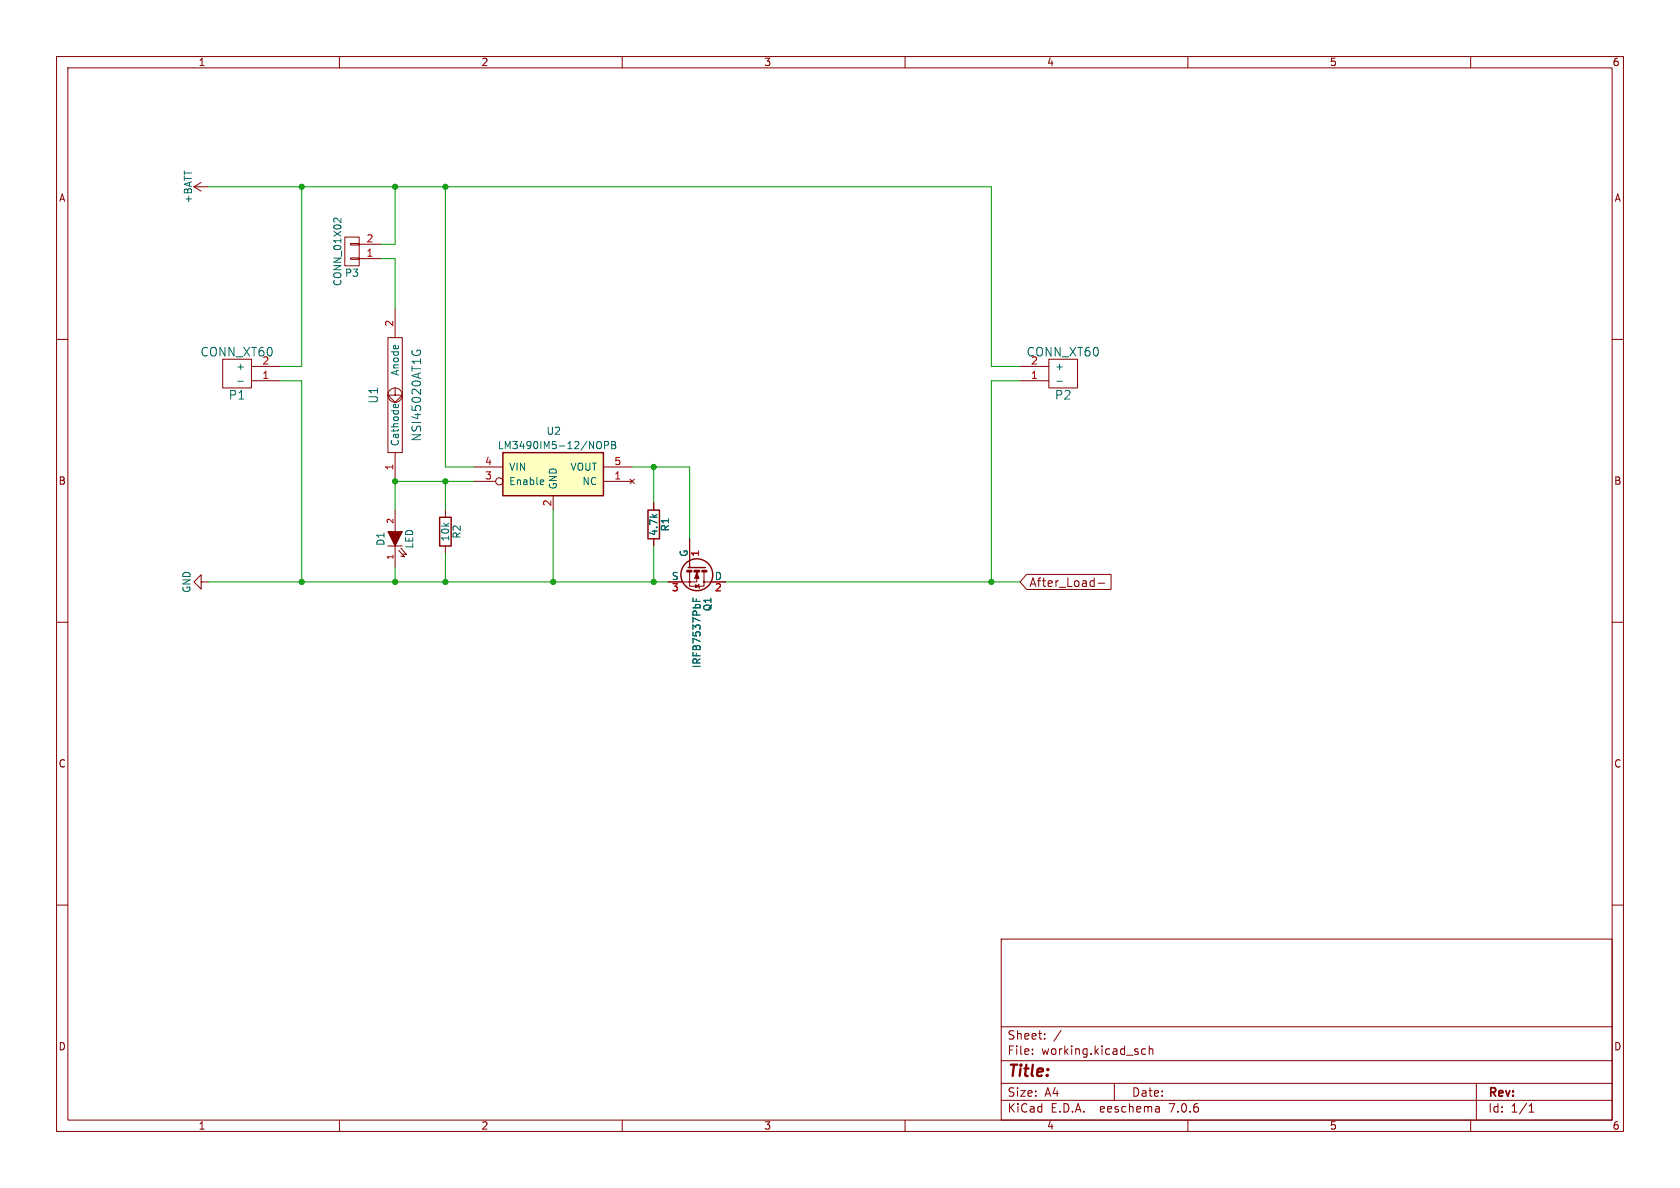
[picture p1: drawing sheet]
(kicad_sch (version 20230121) (generator eeschema)

 (paper "A4")

 (lib_symbols
  (symbol "main-rescue:+BATT" (power) (pin_names (offset 0)) (in_bom yes) (on_board yes)
   (property "Reference" "#PWR" (at 0 -3.81 0) (effects (font (size 1.27 1.27)) hide))
   (property "Value" "+BATT" (at 0 3.556 0) (effects (font (size 1.27 1.27))))
   (property "Footprint" "" (at 0 0 0) (effects (font (size 1.27 1.27))))
   (property "Datasheet" "" (at 0 0 0) (effects (font (size 1.27 1.27))))
   (symbol "+BATT_0_1"
    (polyline (pts (xy -0.762 1.27) (xy 0 2.54)) (stroke (width 0) (type solid)) (fill (type none)))
    (polyline (pts (xy 0 0) (xy 0 2.54)) (stroke (width 0) (type solid)) (fill (type none)))
    (polyline (pts (xy 0 2.54) (xy 0.762 1.27)) (stroke (width 0) (type solid)) (fill (type none))))
   (symbol "+BATT_1_1"
    (pin power_in line (at 0 0 90) (length 0) hide (name "+BATT" (effects (font (size 1.27 1.27)))) (number "1" (effects (font (size 1.27 1.27)))))))
  (symbol "main-rescue:CONN_01X02" (pin_names (offset 1.016) hide) (in_bom yes) (on_board yes)
   (property "Reference" "P" (at 0 3.81 0) (effects (font (size 1.27 1.27))))
   (property "Value" "CONN_01X02" (at 2.54 0 90) (effects (font (size 1.27 1.27))))
   (property "Footprint" "" (at 0 0 0) (effects (font (size 1.27 1.27))))
   (property "Datasheet" "" (at 0 0 0) (effects (font (size 1.27 1.27))))
   (symbol "CONN_01X02_0_1"
    (rectangle (start -1.27 -1.143) (end 0.254 -1.397) (stroke (width 0) (type solid)) (fill (type none)))
    (rectangle (start -1.27 1.397) (end 0.254 1.143) (stroke (width 0) (type solid)) (fill (type none)))
    (rectangle (start -1.27 2.54) (end 1.27 -2.54) (stroke (width 0) (type solid)) (fill (type none))))
   (symbol "CONN_01X02_1_1"
    (pin passive line (at -5.08 1.27 0) (length 3.81) (name "P1" (effects (font (size 1.27 1.27)))) (number "1" (effects (font (size 1.27 1.27)))))
    (pin passive line (at -5.08 -1.27 0) (length 3.81) (name "P2" (effects (font (size 1.27 1.27)))) (number "2" (effects (font (size 1.27 1.27)))))))
  (symbol "main-rescue:CONN_XT60" (pin_names (offset 1.016)) (in_bom yes) (on_board yes)
   (property "Reference" "P" (at 0 3.81 0) (effects (font (size 1.524 1.524))))
   (property "Value" "CONN_XT60" (at 0 -3.81 0) (effects (font (size 1.524 1.524))))
   (property "Footprint" "" (at -2.54 3.81 0) (effects (font (size 1.524 1.524)) hide))
   (property "Datasheet" "" (at -2.54 3.81 0) (effects (font (size 1.524 1.524)) hide))
   (symbol "CONN_XT60_0_1"
    (rectangle (start 2.54 -2.54) (end -2.54 2.54) (stroke (width 0) (type solid)) (fill (type none))))
   (symbol "CONN_XT60_1_1"
    (pin input line (at 7.62 1.27 180) (length 5.08) (name "-" (effects (font (size 1.27 1.27)))) (number "1" (effects (font (size 1.27 1.27)))))
    (pin input line (at 7.62 -1.27 180) (length 5.08) (name "+" (effects (font (size 1.27 1.27)))) (number "2" (effects (font (size 1.27 1.27)))))))
  (symbol "main-rescue:GND" (power) (pin_names (offset 0)) (in_bom yes) (on_board yes)
   (property "Reference" "#PWR" (at 0 -6.35 0) (effects (font (size 1.27 1.27)) hide))
   (property "Value" "GND" (at 0 -3.81 0) (effects (font (size 1.27 1.27))))
   (property "Footprint" "" (at 0 0 0) (effects (font (size 1.27 1.27))))
   (property "Datasheet" "" (at 0 0 0) (effects (font (size 1.27 1.27))))
   (symbol "GND_0_1"
    (polyline (pts (xy 0 0) (xy 0 -1.27) (xy 1.27 -1.27) (xy 0 -2.54) (xy -1.27 -1.27) (xy 0 -1.27)) (stroke (width 0) (type solid)) (fill (type none))))
   (symbol "GND_1_1"
    (pin power_in line (at 0 0 270) (length 0) hide (name "GND" (effects (font (size 1.27 1.27)))) (number "1" (effects (font (size 1.27 1.27)))))))
  (symbol "main-rescue:IRFB7537PbF" (pin_names (offset 0)) (in_bom yes) (on_board yes)
   (property "Reference" "Q" (at 5.08 1.905 0) (effects (font (size 1.27 1.27)) (justify left)))
   (property "Value" "IRFB7537PbF" (at 5.08 0 0) (effects (font (size 1.27 1.27)) (justify left)))
   (property "Footprint" "" (at 5.08 -1.905 0) (effects (font (size 1.27 1.27) italic) (justify left) hide))
   (property "Datasheet" "http://www.infineon.com/dgdl/irfs7537pbf.pdf?fileId=5546d462533600a4015364c3ee2729cb" (at 5.08 -3.81 0) (effects (font (size 1.27 1.27)) (justify left) hide))
   (symbol "IRFB7537PbF_0_1"
    (polyline (pts (xy 0.635 -1.016) (xy 0.635 -1.651)) (stroke (width 0.508) (type solid)) (fill (type none)))
    (polyline (pts (xy 0.635 0.381) (xy 0.635 -0.381)) (stroke (width 0.508) (type solid)) (fill (type none)))
    (polyline (pts (xy 0.635 1.651) (xy 0.635 1.016)) (stroke (width 0.508) (type solid)) (fill (type none)))
    (polyline (pts (xy 3.048 0.381) (xy 2.921 0.254)) (stroke (width 0) (type solid)) (fill (type none)))
    (polyline (pts (xy 3.048 0.381) (xy 3.556 0.381)) (stroke (width 0) (type solid)) (fill (type none)))
    (polyline (pts (xy 3.556 0.381) (xy 3.683 0.508)) (stroke (width 0) (type solid)) (fill (type none)))
    (polyline (pts (xy 0 1.524) (xy 0 -1.524) (xy 0 -1.524)) (stroke (width 0.254) (type solid)) (fill (type none)))
    (polyline (pts (xy 0.762 -1.27) (xy 2.54 -1.27) (xy 2.54 -2.54) (xy 2.54 -2.54)) (stroke (width 0) (type solid)) (fill (type none)))
    (polyline (pts (xy 0.762 1.27) (xy 2.54 1.27) (xy 2.54 2.54) (xy 2.54 2.54)) (stroke (width 0) (type solid)) (fill (type none)))
    (polyline (pts (xy 2.54 1.27) (xy 3.302 1.27) (xy 3.302 -1.27) (xy 2.54 -1.27)) (stroke (width 0) (type solid)) (fill (type none)))
    (polyline (pts (xy 3.302 0.381) (xy 3.048 -0.254) (xy 3.556 -0.254) (xy 3.302 0.381)) (stroke (width 0) (type solid)) (fill (type outline)))
    (polyline (pts (xy 0.762 0) (xy 1.27 0) (xy 2.54 0) (xy 2.54 -1.27) (xy 2.54 -1.27)) (stroke (width 0) (type solid)) (fill (type none)))
    (polyline (pts (xy 0.889 0) (xy 1.905 0.381) (xy 1.905 -0.381) (xy 0.889 0) (xy 1.016 0) (xy 1.016 0)) (stroke (width 0) (type solid)) (fill (type outline)))
    (circle (center 1.27 0) (radius 2.8194) (stroke (width 0.254) (type solid)) (fill (type none)))
    (circle (center 2.54 -1.27) (radius 0.127) (stroke (width 0) (type solid)) (fill (type none)))
    (circle (center 2.54 1.27) (radius 0.127) (stroke (width 0) (type solid)) (fill (type none))))
   (symbol "IRFB7537PbF_1_1"
    (pin input line (at -5.08 -1.27 0) (length 5.08) (name "G" (effects (font (size 1.27 1.27)))) (number "1" (effects (font (size 1.27 1.27)))))
    (pin passive line (at 2.54 5.08 270) (length 2.54) (name "D" (effects (font (size 1.27 1.27)))) (number "2" (effects (font (size 1.27 1.27)))))
    (pin passive line (at 2.54 -5.08 90) (length 2.54) (name "S" (effects (font (size 1.27 1.27)))) (number "3" (effects (font (size 1.27 1.27)))))))
  (symbol "main-rescue:LED" (pin_names (offset 1.016) hide) (in_bom yes) (on_board yes)
   (property "Reference" "D" (at 0 2.54 0) (effects (font (size 1.27 1.27))))
   (property "Value" "LED" (at 0 -2.54 0) (effects (font (size 1.27 1.27))))
   (property "Footprint" "" (at 0 0 0) (effects (font (size 1.27 1.27))))
   (property "Datasheet" "" (at 0 0 0) (effects (font (size 1.27 1.27))))
   (symbol "LED_0_1"
    (polyline (pts (xy -1.27 1.27) (xy -1.27 -1.27)) (stroke (width 0) (type solid)) (fill (type none)))
    (polyline (pts (xy -2.032 -0.635) (xy -3.175 -1.651) (xy -3.048 -1.016)) (stroke (width 0) (type solid)) (fill (type none)))
    (polyline (pts (xy -1.651 -1.016) (xy -2.794 -2.032) (xy -2.667 -1.397)) (stroke (width 0) (type solid)) (fill (type none)))
    (polyline (pts (xy 1.27 1.27) (xy -1.27 0) (xy 1.27 -1.27)) (stroke (width 0) (type solid)) (fill (type outline))))
   (symbol "LED_1_1"
    (pin passive line (at -5.08 0 0) (length 3.81) (name "K" (effects (font (size 1.016 1.016)))) (number "1" (effects (font (size 1.016 1.016)))))
    (pin passive line (at 5.08 0 180) (length 3.81) (name "A" (effects (font (size 1.016 1.016)))) (number "2" (effects (font (size 1.016 1.016)))))))
  (symbol "main-rescue:LM3490IM5-12/NOPB" (pin_names (offset 1.016)) (in_bom yes) (on_board yes)
   (property "Reference" "U" (at -1.27 6.35 0) (effects (font (size 1.27 1.27)) (justify left)))
   (property "Value" "LM3490IM5-12/NOPB" (at 11.43 3.81 0) (effects (font (size 1.27 1.27)) (justify right)))
   (property "Footprint" "SOT-23" (at 0 -10.16 0) (effects (font (size 1.27 1.27) italic) hide))
   (property "Datasheet" "http://www.ti.com/lit/ds/symlink/lm3490.pdf" (at 0 -12.7 0) (effects (font (size 1.27 1.27)) hide))
   (symbol "LM3490IM5-12/NOPB_0_1"
    (rectangle (start -8.89 2.54) (end 8.89 -5.08) (stroke (width 0.254) (type solid)) (fill (type background))))
   (symbol "LM3490IM5-12/NOPB_1_1"
    (pin no_connect line (at 13.97 -2.54 180) (length 5.08) (name "NC" (effects (font (size 1.27 1.27)))) (number "1" (effects (font (size 1.27 1.27)))))
    (pin power_in line (at 0 -7.62 90) (length 2.54) (name "GND" (effects (font (size 1.27 1.27)))) (number "2" (effects (font (size 1.27 1.27)))))
    (pin input inverted (at -13.97 -2.54 0) (length 5.08) (name "Enable" (effects (font (size 1.27 1.27)))) (number "3" (effects (font (size 1.27 1.27)))))
    (pin power_in line (at -13.97 0 0) (length 5.08) (name "VIN" (effects (font (size 1.27 1.27)))) (number "4" (effects (font (size 1.27 1.27)))))
    (pin power_out line (at 13.97 0 180) (length 5.08) (name "VOUT" (effects (font (size 1.27 1.27)))) (number "5" (effects (font (size 1.27 1.27)))))))
  (symbol "main-rescue:NSI45020AT1G" (pin_names (offset 1.016)) (in_bom yes) (on_board yes)
   (property "Reference" "U" (at 0 -2.54 0) (effects (font (size 1.524 1.524))))
   (property "Value" "NSI45020AT1G" (at 0 2.54 0) (effects (font (size 1.524 1.524))))
   (property "Footprint" "" (at -19.05 3.81 0) (effects (font (size 1.524 1.524)) hide))
   (property "Datasheet" "" (at -19.05 3.81 0) (effects (font (size 1.524 1.524)) hide))
   (symbol "NSI45020AT1G_0_1"
    (rectangle (start -10.16 1.27) (end 10.16 -1.27) (stroke (width 0) (type solid)) (fill (type none)))
    (polyline (pts (xy -1.27 0) (xy 0 0) (xy 0 1.27) (xy 1.27 0) (xy 0 -1.27) (xy 0 0)) (stroke (width 0) (type solid)) (fill (type none)))
    (circle (center 0 0) (radius 1.27) (stroke (width 0) (type solid)) (fill (type none))))
   (symbol "NSI45020AT1G_1_1"
    (pin input line (at 15.24 0 180) (length 5.08) (name "Cathode" (effects (font (size 1.27 1.27)))) (number "1" (effects (font (size 1.27 1.27)))))
    (pin input line (at -15.24 0 0) (length 5.08) (name "Anode" (effects (font (size 1.27 1.27)))) (number "2" (effects (font (size 1.27 1.27)))))))
  (symbol "main-rescue:R" (pin_numbers hide) (pin_names (offset 0)) (in_bom yes) (on_board yes)
   (property "Reference" "R" (at 2.032 0 90) (effects (font (size 1.27 1.27))))
   (property "Value" "R" (at 0 0 90) (effects (font (size 1.27 1.27))))
   (property "Footprint" "" (at -1.778 0 90) (effects (font (size 1.27 1.27))))
   (property "Datasheet" "" (at 0 0 0) (effects (font (size 1.27 1.27))))
   (symbol "R_0_1"
    (rectangle (start -1.016 -2.54) (end 1.016 2.54) (stroke (width 0.254) (type solid)) (fill (type none))))
   (symbol "R_1_1"
    (pin passive line (at 0 3.81 270) (length 1.27) (name "~" (effects (font (size 1.27 1.27)))) (number "1" (effects (font (size 1.27 1.27)))))
    (pin passive line (at 0 -3.81 90) (length 1.27) (name "~" (effects (font (size 1.27 1.27)))) (number "2" (effects (font (size 1.27 1.27))))))))

 (junction (at 69.85 33.02) (diameter 0) (color 0 0 0 0))
 (junction (at 115.57 82.55) (diameter 0) (color 0 0 0 0))
 (junction (at 175.26 102.87) (diameter 0) (color 0 0 0 0))
 (junction (at 78.74 33.02) (diameter 0) (color 0 0 0 0))
 (junction (at 78.74 102.87) (diameter 0) (color 0 0 0 0))
 (junction (at 78.74 85.09) (diameter 0) (color 0 0 0 0))
 (junction (at 53.34 102.87) (diameter 0) (color 0 0 0 0))
 (junction (at 69.85 102.87) (diameter 0) (color 0 0 0 0))
 (junction (at 53.34 33.02) (diameter 0) (color 0 0 0 0))
 (junction (at 115.57 102.87) (diameter 0) (color 0 0 0 0))
 (junction (at 97.79 102.87) (diameter 0) (color 0 0 0 0))
 (junction (at 69.85 85.09) (diameter 0) (color 0 0 0 0))

 (wire (pts (xy 115.57 102.87) (xy 118.11 102.87)) (stroke (width 0) (type default)))
 (wire (pts (xy 78.74 97.79) (xy 78.74 102.87)) (stroke (width 0) (type default)))
 (wire (pts (xy 69.85 100.33) (xy 69.85 102.87)) (stroke (width 0) (type default)))
 (wire (pts (xy 69.85 33.02) (xy 78.74 33.02)) (stroke (width 0) (type default)))
 (wire (pts (xy 128.27 102.87) (xy 175.26 102.87)) (stroke (width 0) (type default)))
 (wire (pts (xy 36.83 102.87) (xy 53.34 102.87)) (stroke (width 0) (type default)))
 (wire (pts (xy 83.82 82.55) (xy 78.74 82.55)) (stroke (width 0) (type default)))
 (wire (pts (xy 175.26 64.77) (xy 175.26 33.02)) (stroke (width 0) (type default)))
 (wire (pts (xy 97.79 102.87) (xy 115.57 102.87)) (stroke (width 0) (type default)))
 (wire (pts (xy 115.57 82.55) (xy 121.92 82.55)) (stroke (width 0) (type default)))
 (wire (pts (xy 53.34 33.02) (xy 69.85 33.02)) (stroke (width 0) (type default)))
 (wire (pts (xy 78.74 85.09) (xy 83.82 85.09)) (stroke (width 0) (type default)))
 (wire (pts (xy 180.34 67.31) (xy 175.26 67.31)) (stroke (width 0) (type default)))
 (wire (pts (xy 175.26 67.31) (xy 175.26 102.87)) (stroke (width 0) (type default)))
 (wire (pts (xy 78.74 82.55) (xy 78.74 33.02)) (stroke (width 0) (type default)))
 (wire (pts (xy 111.76 82.55) (xy 115.57 82.55)) (stroke (width 0) (type default)))
 (wire (pts (xy 97.79 90.17) (xy 97.79 102.87)) (stroke (width 0) (type default)))
 (wire (pts (xy 78.74 102.87) (xy 97.79 102.87)) (stroke (width 0) (type default)))
 (wire (pts (xy 69.85 45.72) (xy 69.85 54.61)) (stroke (width 0) (type default)))
 (wire (pts (xy 53.34 102.87) (xy 69.85 102.87)) (stroke (width 0) (type default)))
 (wire (pts (xy 78.74 90.17) (xy 78.74 85.09)) (stroke (width 0) (type default)))
 (wire (pts (xy 53.34 64.77) (xy 53.34 33.02)) (stroke (width 0) (type default)))
 (wire (pts (xy 121.92 82.55) (xy 121.92 95.25)) (stroke (width 0) (type default)))
 (wire (pts (xy 67.31 43.18) (xy 69.85 43.18)) (stroke (width 0) (type default)))
 (wire (pts (xy 180.34 64.77) (xy 175.26 64.77)) (stroke (width 0) (type default)))
 (wire (pts (xy 69.85 85.09) (xy 78.74 85.09)) (stroke (width 0) (type default)))
 (wire (pts (xy 36.83 33.02) (xy 53.34 33.02)) (stroke (width 0) (type default)))
 (wire (pts (xy 49.53 64.77) (xy 53.34 64.77)) (stroke (width 0) (type default)))
 (wire (pts (xy 115.57 88.9) (xy 115.57 82.55)) (stroke (width 0) (type default)))
 (wire (pts (xy 78.74 33.02) (xy 175.26 33.02)) (stroke (width 0) (type default)))
 (wire (pts (xy 49.53 67.31) (xy 53.34 67.31)) (stroke (width 0) (type default)))
 (wire (pts (xy 69.85 45.72) (xy 67.31 45.72)) (stroke (width 0) (type default)))
 (wire (pts (xy 69.85 85.09) (xy 69.85 90.17)) (stroke (width 0) (type default)))
 (wire (pts (xy 175.26 102.87) (xy 180.34 102.87)) (stroke (width 0) (type default)))
 (wire (pts (xy 53.34 67.31) (xy 53.34 102.87)) (stroke (width 0) (type default)))
 (wire (pts (xy 69.85 43.18) (xy 69.85 33.02)) (stroke (width 0) (type default)))
 (wire (pts (xy 69.85 102.87) (xy 78.74 102.87)) (stroke (width 0) (type default)))
 (wire (pts (xy 115.57 96.52) (xy 115.57 102.87)) (stroke (width 0) (type default)))

 (global_label "After_Load-" (shape input) (at 180.34 102.87 0) (effects (font (size 1.524 1.524)) (justify left))
  (property "Intersheetrefs" "${INTERSHEET_REFS}" (at 180.34 102.87 0) (effects (font (size 1.27 1.27)) hide)))

 (symbol (lib_id "main-rescue:IRFB7537PbF") (at 123.19 100.33 270) (unit 1) (in_bom yes) (on_board yes) (dnp no)
  (property "Reference" "Q1" (at 125.095 105.41 0) (effects (font (size 1.27 1.27)) (justify left)))
  (property "Value" "IRFB7537PbF" (at 123.19 105.41 0) (effects (font (size 1.27 1.27)) (justify left)))
  (property "Footprint" "KiCad-Dev:my_TO-220_Neutral123_Horizontal_LargePads" (at 121.285 105.41 0) (effects (font (size 1.27 1.27) italic) (justify left) hide))
  (property "Datasheet" "http://www.infineon.com/dgdl/irfs7537pbf.pdf?fileId=5546d462533600a4015364c3ee2729cb" (at 119.38 105.41 0) (effects (font (size 1.27 1.27)) (justify left) hide)) (pin "1") (pin "2") (pin "3"))

 (symbol (lib_id "main-rescue:+BATT") (at 36.83 33.02 90) (unit 1) (in_bom yes) (on_board yes) (dnp no)
  (property "Reference" "#PWR1" (at 40.64 33.02 0) (effects (font (size 1.27 1.27)) hide))
  (property "Value" "+BATT" (at 33.274 33.02 0) (effects (font (size 1.27 1.27))))
  (property "Footprint" "" (at 36.83 33.02 0) (effects (font (size 1.27 1.27))))
  (property "Datasheet" "" (at 36.83 33.02 0) (effects (font (size 1.27 1.27)))) (pin "1"))

 (symbol (lib_id "main-rescue:GND") (at 36.83 102.87 270) (unit 1) (in_bom yes) (on_board yes) (dnp no)
  (property "Reference" "#PWR2" (at 30.48 102.87 0) (effects (font (size 1.27 1.27)) hide))
  (property "Value" "GND" (at 33.02 102.87 0) (effects (font (size 1.27 1.27))))
  (property "Footprint" "" (at 36.83 102.87 0) (effects (font (size 1.27 1.27))))
  (property "Datasheet" "" (at 36.83 102.87 0) (effects (font (size 1.27 1.27)))) (pin "1"))

 (symbol (lib_id "main-rescue:LM3490IM5-12/NOPB") (at 97.79 82.55 0) (unit 1) (in_bom yes) (on_board yes) (dnp no)
  (property "Reference" "U2" (at 96.52 76.2 0) (effects (font (size 1.27 1.27)) (justify left)))
  (property "Value" "LM3490IM5-12/NOPB" (at 109.22 78.74 0) (effects (font (size 1.27 1.27)) (justify right)))
  (property "Footprint" "TO_SOT_Packages_SMD:SOT-23-5" (at 97.79 92.71 0) (effects (font (size 1.27 1.27) italic) hide))
  (property "Datasheet" "http://www.ti.com/lit/ds/symlink/lm3490.pdf" (at 97.79 95.25 0) (effects (font (size 1.27 1.27)) hide)) (pin "1") (pin "2") (pin "3") (pin "4") (pin "5"))

 (symbol (lib_id "main-rescue:NSI45020AT1G") (at 69.85 69.85 270) (unit 1) (in_bom yes) (on_board yes) (dnp no)
  (property "Reference" "U1" (at 66.04 69.85 0) (effects (font (size 1.524 1.524))))
  (property "Value" "NSI45020AT1G" (at 73.66 69.85 0) (effects (font (size 1.524 1.524))))
  (property "Footprint" "Diodes_SMD:SOD-123" (at 73.66 50.8 0) (effects (font (size 1.524 1.524)) hide))
  (property "Datasheet" "" (at 73.66 50.8 0) (effects (font (size 1.524 1.524)) hide)) (pin "1") (pin "2"))

 (symbol (lib_id "main-rescue:LED") (at 69.85 95.25 90) (unit 1) (in_bom yes) (on_board yes) (dnp no)
  (property "Reference" "D1" (at 67.31 95.25 0) (effects (font (size 1.27 1.27))))
  (property "Value" "LED" (at 72.39 95.25 0) (effects (font (size 1.27 1.27))))
  (property "Footprint" "LEDs:LED_0805" (at 69.85 95.25 0) (effects (font (size 1.27 1.27)) hide))
  (property "Datasheet" "" (at 69.85 95.25 0) (effects (font (size 1.27 1.27)))) (pin "1") (pin "2"))

 (symbol (lib_id "main-rescue:R") (at 115.57 92.71 0) (unit 1) (in_bom yes) (on_board yes) (dnp no)
  (property "Reference" "R1" (at 117.602 92.71 90) (effects (font (size 1.27 1.27))))
  (property "Value" "4.7k" (at 115.57 92.71 90) (effects (font (size 1.27 1.27))))
  (property "Footprint" "Resistors_SMD:R_0805" (at 113.792 92.71 90) (effects (font (size 1.27 1.27)) hide))
  (property "Datasheet" "" (at 115.57 92.71 0) (effects (font (size 1.27 1.27)))) (pin "1") (pin "2"))

 (symbol (lib_id "main-rescue:CONN_01X02") (at 62.23 44.45 180) (unit 1) (in_bom yes) (on_board yes) (dnp no)
  (property "Reference" "P3" (at 62.23 48.26 0) (effects (font (size 1.27 1.27))))
  (property "Value" "CONN_01X02" (at 59.69 44.45 90) (effects (font (size 1.27 1.27))))
  (property "Footprint" "Pin_Headers:Pin_Header_Straight_1x02" (at 62.23 44.45 0) (effects (font (size 1.27 1.27)) hide))
  (property "Datasheet" "" (at 62.23 44.45 0) (effects (font (size 1.27 1.27)))) (pin "1") (pin "2"))

 (symbol (lib_id "main-rescue:R") (at 78.74 93.98 0) (unit 1) (in_bom yes) (on_board yes) (dnp no)
  (property "Reference" "R2" (at 80.772 93.98 90) (effects (font (size 1.27 1.27))))
  (property "Value" "10k" (at 78.74 93.98 90) (effects (font (size 1.27 1.27))))
  (property "Footprint" "Resistors_SMD:R_0805" (at 76.962 93.98 90) (effects (font (size 1.27 1.27)) hide))
  (property "Datasheet" "" (at 78.74 93.98 0) (effects (font (size 1.27 1.27)))) (pin "1") (pin "2"))

 (symbol (lib_id "main-rescue:CONN_XT60") (at 187.96 66.04 180) (unit 1) (in_bom yes) (on_board yes) (dnp no)
  (property "Reference" "P2" (at 187.96 69.85 0) (effects (font (size 1.524 1.524))))
  (property "Value" "CONN_XT60" (at 187.96 62.23 0) (effects (font (size 1.524 1.524))))
  (property "Footprint" "KiCad-Dev:XT60" (at 190.5 69.85 0) (effects (font (size 1.524 1.524)) hide))
  (property "Datasheet" "" (at 190.5 69.85 0) (effects (font (size 1.524 1.524)) hide)) (pin "1") (pin "2"))

 (symbol (lib_id "main-rescue:CONN_XT60") (at 41.91 66.04 0) (mirror x) (unit 1) (in_bom yes) (on_board yes) (dnp no)
  (property "Reference" "P1" (at 41.91 69.85 0) (effects (font (size 1.524 1.524))))
  (property "Value" "CONN_XT60" (at 41.91 62.23 0) (effects (font (size 1.524 1.524))))
  (property "Footprint" "KiCad-Dev:XT60" (at 39.37 69.85 0) (effects (font (size 1.524 1.524)) hide))
  (property "Datasheet" "" (at 39.37 69.85 0) (effects (font (size 1.524 1.524)) hide)) (pin "1") (pin "2"))

 (sheet_instances (path "" (page "1"))))
